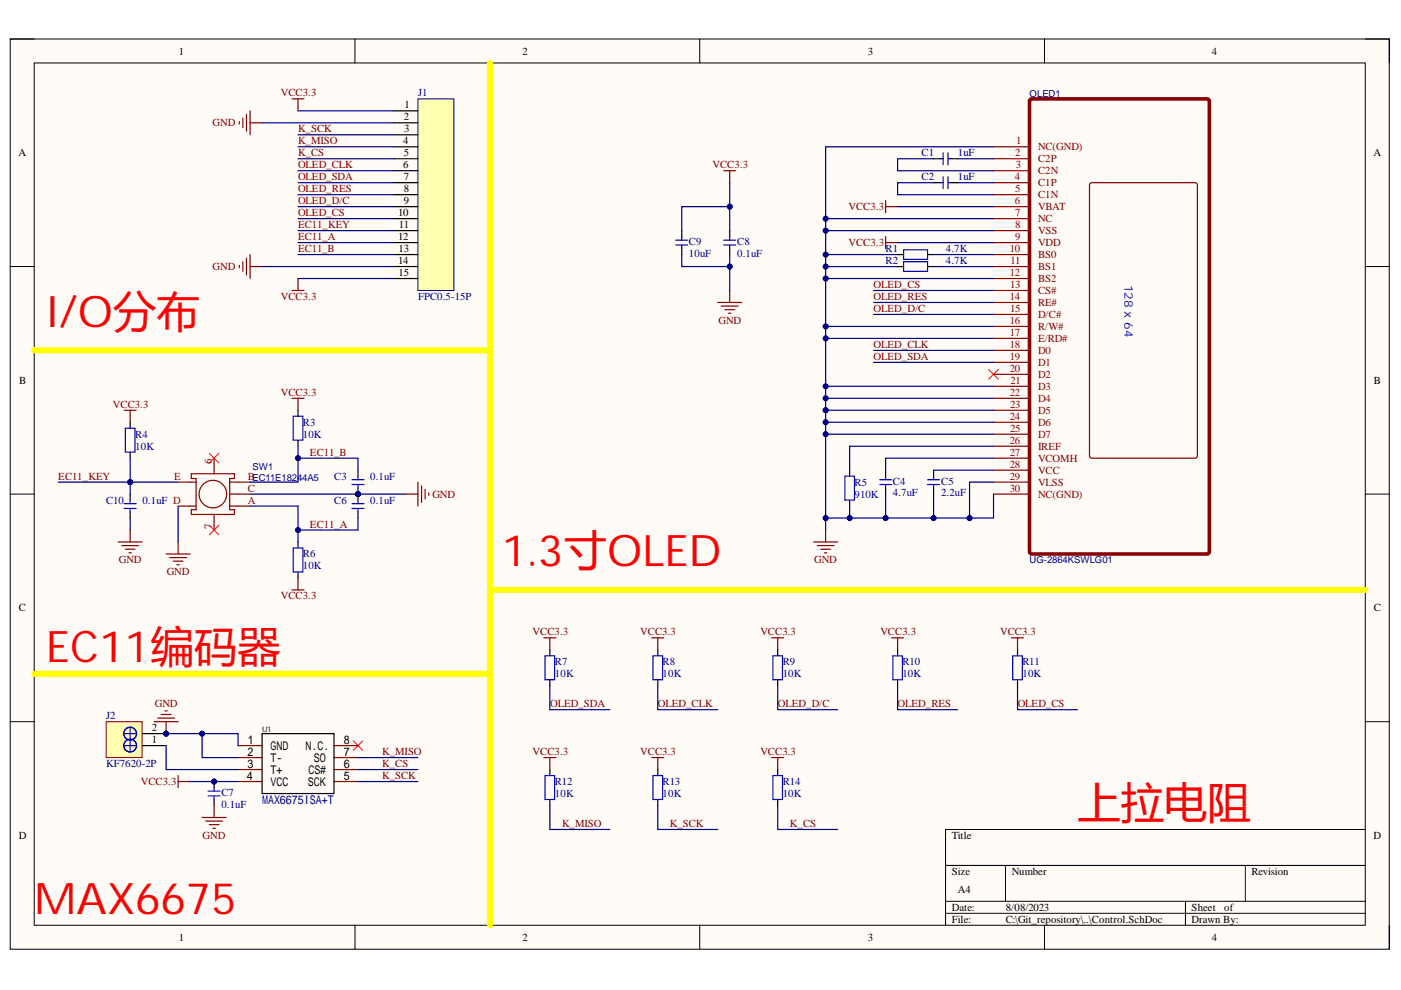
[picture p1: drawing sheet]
# Altium project Control.PrjPcb
1 sheet, 29 parts. Net scope: global (net labels, ports and power ports of the same name join across sheets).
Board file: Control.PcbDoc

## Sheet Control.SchDoc
size A4

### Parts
C1  1uF  [0603C]
C2  1uF  [0603C]
C3  0.1uF  [0603C]
C4  4.7uF  [0603C]
C5  2.2uF  [0603C]
C6  0.1uF  [0603C]
C7  0.1uF  [0603C]
C8  0.1uF  [0603C]
C9  10uF  [0603C]
C10  0.1uF  [0603C]
J1  FPC0.5-15P  [FPC0.5-15P]
J2  KF7620-2P  [KF7620-2P]
OLED1  UG-2864KSWLG01  [OLED-1.3]
R1  4.7K  [0603R]
R2  4.7K  [0603R]
R3  10K  [0603R]
R4  10K  [0603R]
R5  910K  [0603R]
R6  10K  [0603R]
R7  10K  [0603R]
R8  10K  [0603R]
R9  10K  [0603R]
R10  10K  [0603R]
R11  10K  [0603R]
R12  10K  [0603R]
R13  10K  [0603R]
R14  10K  [0603R]
SW1  EC11E18244A5  [SW-TH_EC11E18244A5]
U1  MAX6675ISA+T  [SOIC-8_L5.0-W4.0-P1.27-LS6.0-BL]

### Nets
GND: C3.1 C4.1 C5.1 C6.2 C7.1 C8.1 C9.1 C10.1 J1.2 J1.14 J2.2 OLED1.1(NC(GND)) OLED1.7(NC) OLED1.8(VSS) OLED1.12(BS2) OLED1.16(R/W#) OLED1.17(E/RD#) OLED1.21(D3) OLED1.22(D4) OLED1.23(D5) OLED1.24(D6) OLED1.25(D7) OLED1.29(VLSS) OLED1.30(NC(GND)) R1.1 R2.1 R5.1 SW1.C SW1.D U1.1(GND) U1.2(T-)
VCC3.3: C7.2 C8.2 C9.2 J1.1 J1.15 OLED1.6(VBAT) OLED1.9(VDD) R3.2 R4.2 R6.2 R7.2 R8.2 R9.2 R10.2 R11.2 R12.2 R13.2 R14.2 U1.4(VCC)
EC11_A: C6.1 J1.12 R6.1 SW1.A
EC11_B: C3.2 J1.13 R3.1 SW1.B
EC11_KEY: C10.2 J1.11 R4.1 SW1.E
K_CS: J1.5 R14.1 U1.6(CS#)
K_MISO: J1.4 R12.1 U1.7(SO)
K_SCK: J1.3 R13.1 U1.5(SCK)
OLED_CLK: J1.6 OLED1.18(D0) R8.1
OLED_CS: J1.10 OLED1.13(CS#) R11.1
OLED_D/C: J1.9 OLED1.15(D/C#) R9.1
OLED_RES: J1.8 OLED1.14(RE#) R10.1
OLED_SDA: J1.7 OLED1.19(D1) R7.1
NetC1_1: C1.1 OLED1.3(C2N)
NetC1_2: C1.2 OLED1.2(C2P)
NetC2_1: C2.1 OLED1.5(C1N)
NetC2_2: C2.2 OLED1.4(C1P)
NetC4_2: C4.2 OLED1.27(VCOMH)
NetC5_2: C5.2 OLED1.28(VCC)
NetJ2_1: J2.1 U1.3(T+)
NetOLED1_10: OLED1.10(BS0) R1.2
NetOLED1_11: OLED1.11(BS1) R2.2
NetOLED1_26: OLED1.26(IREF) R5.2

Not connected (* = marked no-connect by the designer): OLED1 20(D2)*; SW1 6* 7*; U1 8(N.C.)*

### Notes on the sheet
- I/O分布
- 1.3寸OLED
- EC11编码器
- 上拉电阻
- MAX6675
